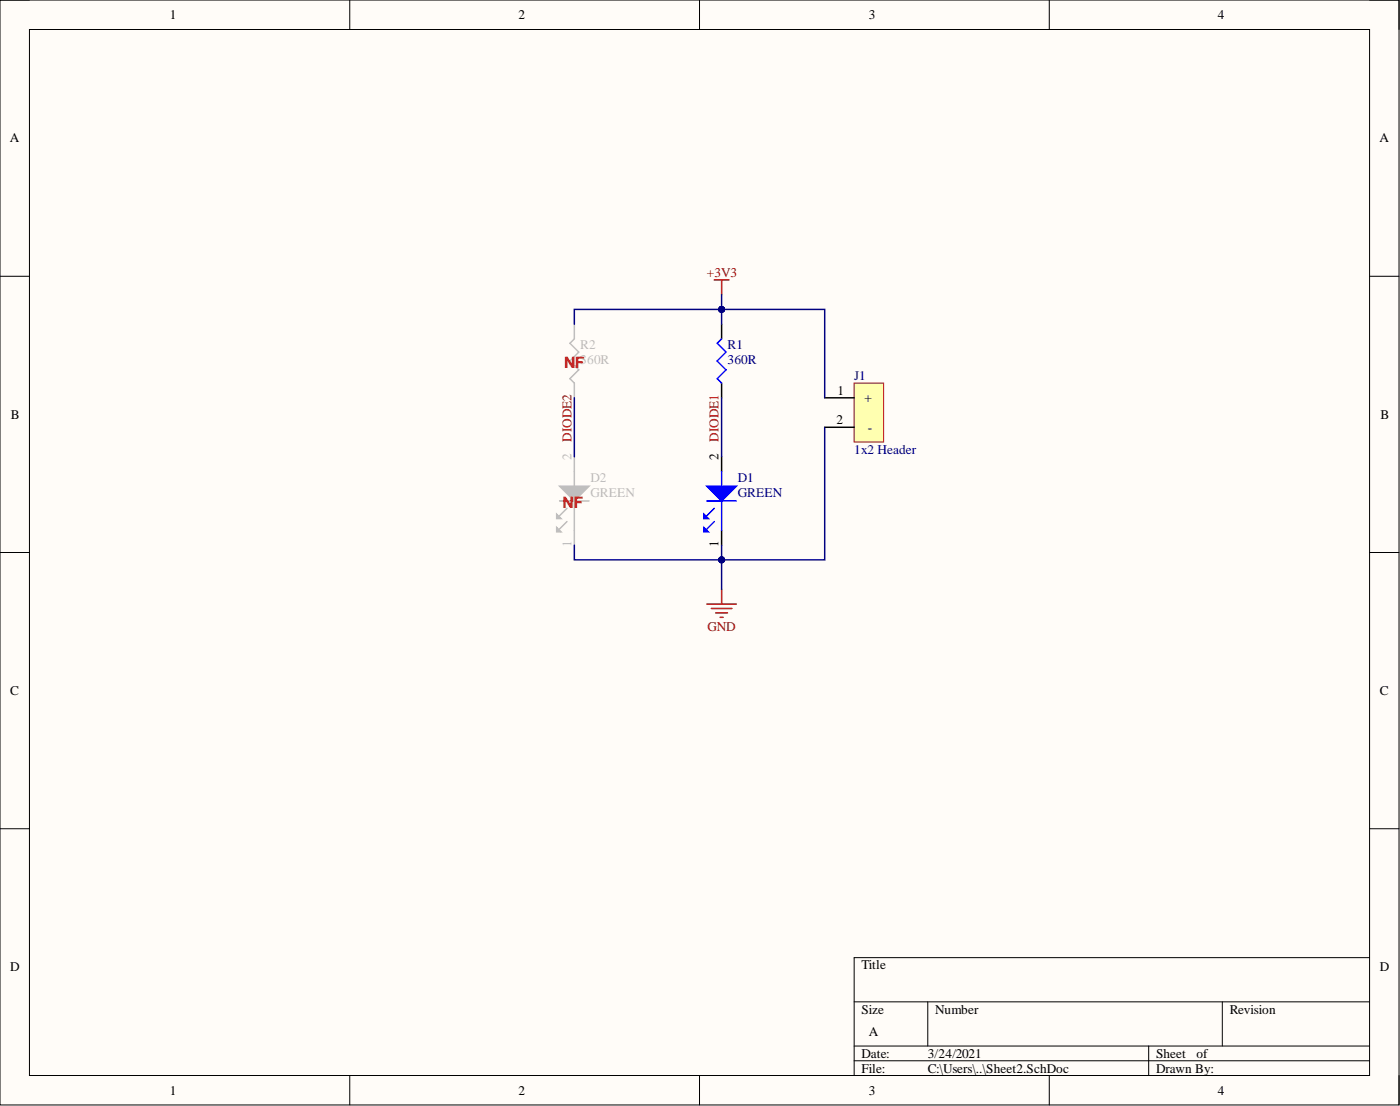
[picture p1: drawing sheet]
<svg xmlns="http://www.w3.org/2000/svg" width="241mm" height="190mm" viewBox="0 0 241 190" stroke-linecap="round" stroke-linejoin="round" font-family="sans-serif">
<path d="M0 0h241.1v190.3h-241.1z" fill-rule="evenodd" fill="#fffcf8"/>
<path d="M0 0h241.1v190.3h-241.1z" fill="none" stroke="#000" stroke-width=".17"/>
<path d="M5.1 5.1h231v180.1h-231z" fill-rule="evenodd" fill="#fffcf8"/>
<g fill="none" stroke="#000" stroke-width=".17">
<path d="M0 0h5.1M5.1 5.1h231v180.1h-231zM60.3 0v5.1M120.6 0v5.1M180.8 0v5.1M236.1 0h5v5.1M0 47.6h5.1M236.1 47.6h5M0 95.2h5.1M236.1 95.2h5M0 142.7h5.1M236.1 142.7h5"/>
<path d="M147.2 172.6h88.9M159.9 172.6v7.6M210.7 172.6v7.6M236.1 164.9h-88.9v20.3M60.3 185.2v5.1M120.6 185.2v5.1M147.2 180.2h88.9M147.2 182.7h88.9M180.8 185.2v5.1M198 180.2v5M241.1 185.2v5.1"/>
</g>
<path d="M124.4 78.7v2.5M124.4 91.4v2.5" fill="none" stroke="#000" stroke-width=".25"/>
<path d="M121.8 86.3h5.1M124.4 81.2v2.5M124.4 86.3v5.1" fill="none" stroke="#00f" stroke-width=".25"/>
<path d="M121.8 83.7h5.1l-2.5 2.6z" fill-rule="evenodd" fill="#00f"/>
<path d="M121.8 83.7h5.1l-2.5 2.6zM123.1 87.6l-1.3 1.2" fill="none" stroke="#00f" stroke-width=".25"/>
<path d="M121.3 88.6l.8 .7h-.8z" fill="#00f"/>
<path d="M121.3 88.6l.8 .7h-.8zM123.1 89.8l-1.3 1.3" fill="none" stroke="#00f" stroke-width=".25"/>
<path d="M121.3 90.9l.8 .7h-.8z" fill="#00f"/>
<path d="M124.4 58.4l-.8 .7 1.5 1.6-1.5 1.5 1.5 1.5-1.5 1.5 .8 .8M121.3 90.9l.8 .7h-.8z" fill="none" stroke="#00f" stroke-width=".25"/>
<path d="M124.4 55.8v2.6M124.4 66v2.5" fill="none" stroke="#000" stroke-width=".25"/>
<path d="M123.1 48.2h2.5M124.4 48.2v2.6" fill="none" stroke="#800000" stroke-width=".25"/>
<path d="M147.2 66h5.1v10.1h-5.1z" fill-rule="evenodd" fill="#ffffb0"/>
<path d="M147.2 66h5.1v10.1h-5.1z" fill="none" stroke="#800000" stroke-width=".17"/>
<path d="M142.1 68.5h5.1M142.1 73.6h5.1" fill="none" stroke="#000" stroke-width=".25"/>
<path d="M99 55.8v2.6l-.8 .7 1.6 1.6-1.6 1.5 1.6 1.5-1.6 1.5 .8 .8v2.5M99 78.7v5M96.5 86.3h5M99 86.3v7.6" fill="none" stroke="#bfbebc" stroke-width=".25"/>
<path d="M96.5 83.7h5l-2.5 2.6z" fill-rule="evenodd" fill="#bfbebc"/>
<path d="M96.5 83.7h5l-2.5 2.6zM97.7 87.6l-1.2 1.2" fill="none" stroke="#bfbebc" stroke-width=".25"/>
<path d="M95.9 88.6l.8 .7h-.8z" fill="#bfbebc"/>
<path d="M95.9 88.6l.8 .7h-.8zM97.7 89.8l-1.2 1.3" fill="none" stroke="#bfbebc" stroke-width=".25"/>
<path d="M95.9 90.9l.8 .7h-.8z" fill="#bfbebc"/>
<path d="M95.9 90.9l.8 .7h-.8z" fill="none" stroke="#bfbebc" stroke-width=".25"/>
<path d="M121.8 104h5.1M122.6 104.8h3.6M123.4 105.6h2M124.1 106.3h.5M124.4 101.5v2.5" fill="none" stroke="#800000" stroke-width=".25"/>
<path d="M124.4 53.3v2.5" fill="none" stroke="#000080" stroke-width=".25"/>
<circle cx="124.4" cy="53.3" r=".51" fill="#000080"/>
<circle cx="124.4" cy="53.3" r=".51" fill="none" stroke="#000080" stroke-width=".17"/>
<path d="M99 93.9v2.5h25.4" fill="none" stroke="#000080" stroke-width=".25"/>
<circle cx="124.4" cy="96.4" r=".51" fill="#000080"/>
<circle cx="124.4" cy="96.4" r=".51" fill="none" stroke="#000080" stroke-width=".17"/>
<path d="M124.4 53.3h-25.4v2.5" fill="none" stroke="#000080" stroke-width=".25"/>
<circle cx="124.4" cy="53.3" r=".51" fill="#000080"/>
<circle cx="124.4" cy="53.3" r=".51" fill="none" stroke="#000080" stroke-width=".17"/>
<path d="M142.1 73.6v22.8h-17.7" fill="none" stroke="#000080" stroke-width=".25"/>
<circle cx="124.4" cy="96.4" r=".51" fill="#000080"/>
<circle cx="124.4" cy="96.4" r=".51" fill="none" stroke="#000080" stroke-width=".17"/>
<path d="M124.4 53.3h17.7v15.2" fill="none" stroke="#000080" stroke-width=".25"/>
<circle cx="124.4" cy="53.3" r=".51" fill="#000080"/>
<circle cx="124.4" cy="53.3" r=".51" fill="none" stroke="#000080" stroke-width=".17"/>
<path d="M99 68.5v10.2M124.4 96.4v5.1" fill="none" stroke="#000080" stroke-width=".25"/>
<circle cx="124.4" cy="96.4" r=".51" fill="#000080"/>
<circle cx="124.4" cy="96.4" r=".51" fill="none" stroke="#000080" stroke-width=".17"/>
<path d="M124.4 93.9v2.5" fill="none" stroke="#000080" stroke-width=".25"/>
<circle cx="124.4" cy="96.4" r=".51" fill="#000080"/>
<circle cx="124.4" cy="96.4" r=".51" fill="none" stroke="#000080" stroke-width=".17"/>
<path d="M124.4 50.8v2.5M124.4 68.5v10.2" fill="none" stroke="#000080" stroke-width=".25"/>
<circle cx="124.4" cy="53.3" r=".51" fill="#000080"/>
<circle cx="124.4" cy="53.3" r=".51" fill="none" stroke="#000080" stroke-width=".17"/>
<g font-size="2.7" fill="#f00">
<text x="97.2" y="63.4">NF</text>
<text x="97" y="87.5">NF</text>
</g>
<g font-size="2.3">
<text x="29.3" y="3.3">1</text>
<text x="89.3" y="3.3">2</text>
<text x="149.8" y="3.3">3</text>
<text x="209.9" y="3.3">4</text>
<text x="1.7" y="24.5">A</text>
<text x="237.7" y="24.5">A</text>
<text x="144.3" y="68">1</text>
<text x="149" y="69.3">+</text>
<text x="1.9" y="72.2">B</text>
<text x="144.2" y="73.1">2</text>
<text x="149.6" y="74.4">-</text>
<text x="237.9" y="72.2">B</text>
<text x="123.9" y="79.2" transform="rotate(-90 123.9 79.2)">2</text>
<text x="123.9" y="94.2" transform="rotate(-90 123.9 94.2)">1</text>
<text x="1.8" y="119.7">C</text>
<text x="237.8" y="119.7">C</text>
<text x="1.8" y="167.3">D</text>
<text x="148.5" y="167">Title</text>
<text x="237.8" y="167.3">D</text>
<text x="148.5" y="174.6">Size</text>
<text x="149.8" y="178.4">A</text>
<text x="161.2" y="174.6">Number</text>
<text x="211.9" y="174.6">Revision</text>
<text x="148.5" y="182.2">Date:</text>
<text x="148.5" y="184.7">File:</text>
<text x="159.9" y="182.2">3/24/2021</text>
<text x="159.9" y="184.7">C:\Users\..\Sheet2.SchDoc</text>
<text x="199.3" y="182.2">Sheet</text>
<text x="199.3" y="184.7">Drawn By:</text>
<text x="206.2" y="182.2">of</text>
<text x="29.3" y="188.5">1</text>
<text x="89.3" y="188.5">2</text>
<text x="149.8" y="188.5">3</text>
<text x="209.9" y="188.5">4</text>
</g>
<g font-size="2.3" fill="#800000">
<text x="121.8" y="47.7">+3V3</text>
<text x="98.5" y="76.1" transform="rotate(-90 98.5 76.1)">DIODE2</text>
<text x="123.9" y="76.1" transform="rotate(-90 123.9 76.1)">DIODE1</text>
<text x="121.9" y="108.6">GND</text>
</g>
<g font-size="2.3" fill="#bfbebc">
<text x="100" y="60.1">R2</text>
<text x="100" y="62.7">360R</text>
<text x="98.5" y="79.2" transform="rotate(-90 98.5 79.2)">2</text>
<text x="101.8" y="83">D2</text>
<text x="101.8" y="85.5">GREEN</text>
<text x="98.5" y="94.2" transform="rotate(-90 98.5 94.2)">1</text>
</g>
<g font-size="2.3" fill="#000080">
<text x="125.4" y="60.1">R1</text>
<text x="125.4" y="62.7">360R</text>
<text x="147.2" y="65.5">J1</text>
<text x="127.2" y="83">D1</text>
<text x="147.2" y="78.2">1x2 Header</text>
<text x="127.2" y="85.5">GREEN</text>
</g>
</svg>
